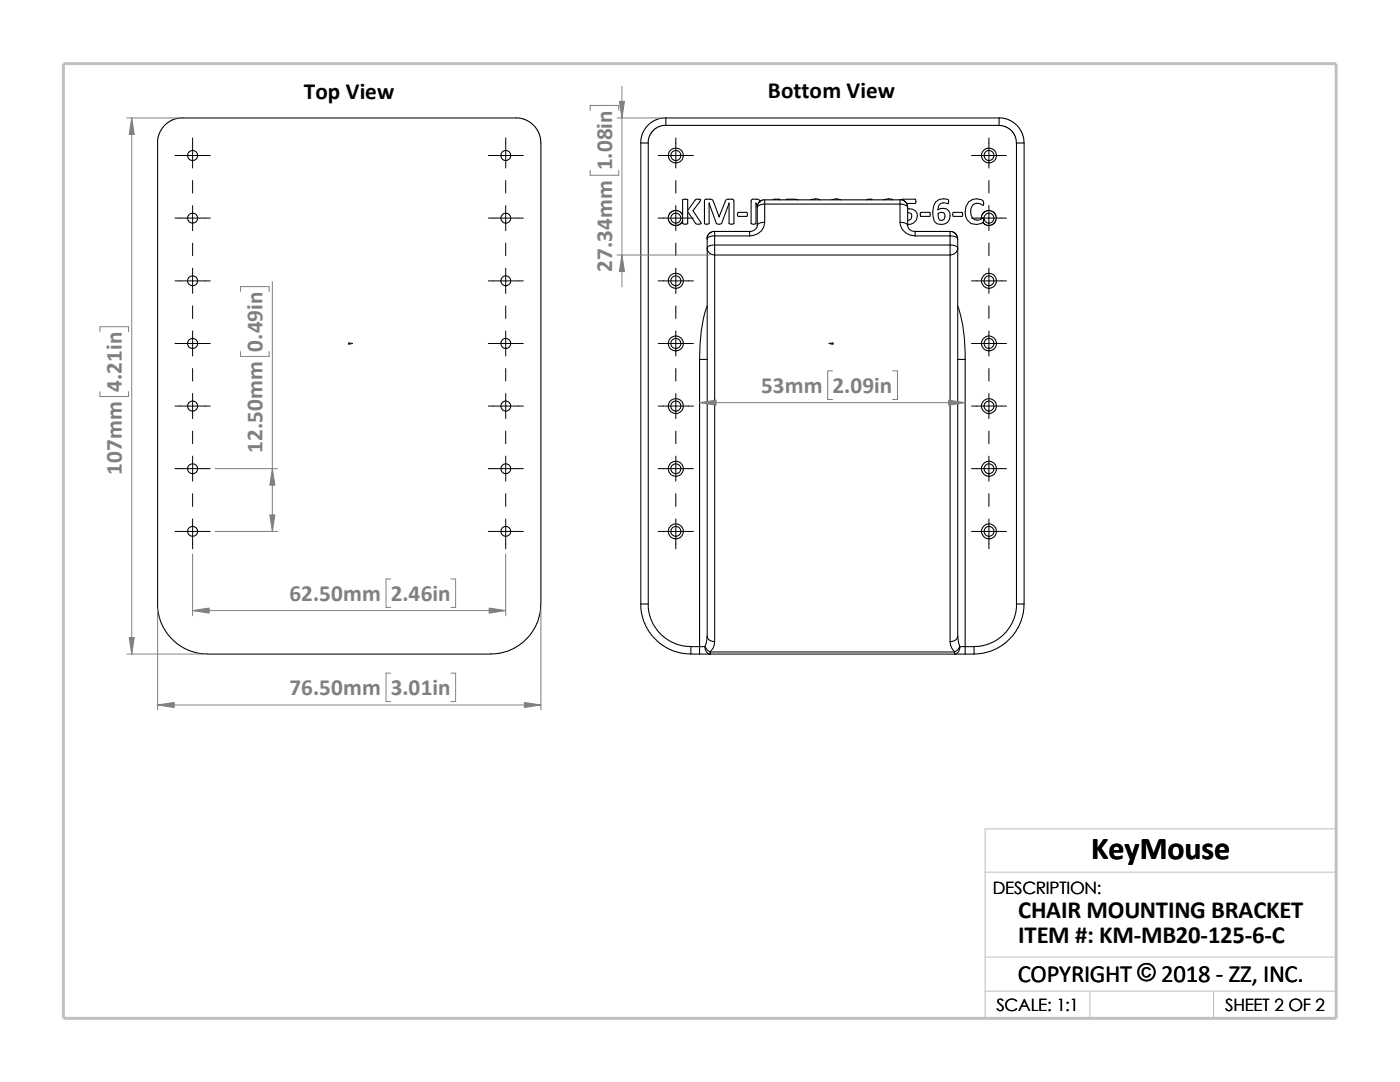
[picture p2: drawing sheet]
<svg xmlns="http://www.w3.org/2000/svg" width="279mm" height="216mm" viewBox="0 0 279 216" stroke-linecap="round" stroke-linejoin="round" font-family="sans-serif">
<path d="M196.6 174h70.1M196.6 197.8h70.1M196.6 191h70.1M217.5 197.8v5.4M242.2 197.8v5.4M26.8 203.2h239.9v-37.8h-70.1v37.8" fill="none" stroke="#c0c0c0" stroke-width=".2"/>
<path d="M12.7 12.7h254v190.5h-254z" fill="none" stroke="#c0c0c0" stroke-width=".59"/>
<g fill="none" stroke="#000" stroke-width=".21">
<path d="M31.5 28.5l.2-1.6 .9-1.7 1.5-1.1 1.7-.6h67.7l1.8 .6 1.4 1.1 1 1.7 .2 1.6v92M31.5 28.5v92.9l.4 2.3 .7 1.5 .9 1.5 1.4 1.4 1.8 1.2 1.6 .7 1.5 .4 1.6 .1M127.9 28.5v92M127.9 28.5h1.5M129.4 28.5v92M132.9 23.5l-.9 .1-1.1 .3-1.1 .7-.7 .6-1 1.7-.2 1.6M132.9 23.5h66.5M132.9 25h-.6l-.9 .3-1.1 .8-.8 1.3-.1 1.1M132.9 23.5v1.5M152.6 39.9l-.7 .1-.4 .3-.3 .6-.1 .5M152.6 39.9v.8M152.6 39.9h27v.8"/>
<path d="M154.3 39.9l.2-.1h1.1l.1 .1M156.9 39.9l.1-.1 2.3 .1M161.8 39.9a2.14 2.14 0 0 1 1.8 0M166 39.9a2.06 2.06 0 0 1 1.8 0M173 39.9l.2-.1h.8v.1M176.3 39.9a2.14 2.14 0 0 1 1.9 0M179.6 39.8l.6 .1 .4 .3 .4 .5 .1 .7M180 39.9l.1-.1h2.5a.61 .61 0 0 1 0 .8h-1.7M199.4 23.5v1.5h-66.5M199.4 23.5l.9 .1 1 .3 .8 .4 .9 .8 1 1.5 .3 1v.9M199.4 25.1l1.3 .2 1.1 .7 .7 1 .4 1.5M202.9 28.5v92"/>
<path d="M202.9 28.5h1.5v92M136.2 42.9l-.1-.3-.7-.5-.9-.1-.9 .6-.2 .5v.6l.3 .8 .4 .3 .6 .2 1-.3 .5-.5M136.2 42.9v1.3M136.2 42.9l.1-3.1h.9v2.2l1.7-2.2h.9l-.1 .5-1.4 1.7 1.6 2.6-.5 .1h-.5l-1.7-2.5v2.4a.85 .85 0 0 1-1 0v-.4M141.1 49.5a1.45 1.45 0 0 0 1.5 1.4M141.1 49.5v77.5M141.5 40.6v4a.76 .76 0 0 1-.9 0v-4.6l.2-.2 1.4 .1 1.3 3.4M141.5 40.6l1.5 4a.91 .91 0 0 0 1 0l1.5-4M141.5 40.6h.1M142.6 46.2l-.6 .1-.5 .4-.3 .4-.1 .6M142.6 48.9a1.29 1.29 0 0 0-1.5 .6M142.6 48.9v2"/>
<path d="M142.6 47.1a1.29 1.29 0 0 0-1.5 .6v1.8M142.6 50.9v77.1M142.6 46.2v.9M142.6 46.2h7M142.6 50.9h47M142.6 48.9h47M142.6 47.1v1.8M142.6 47.1h7M143.5 43.3h.1M145.5 40.6v4a.8 .8 0 0 0 1 0v-4.5l-.3-.3h-.8a.57 .57 0 0 0-.7 .5l-1.2 3M145.5 40.6h.1M147.2 42.5l1.8-.1a.56 .56 0 0 1 0 .8h-1.7l-.1-.2z"/>
<path d="M149.6 46.2v.9M150.9 40.6h.1M150.9 40.6l.2 .7M151.1 45a1.46 1.46 0 0 1-1.5 1.2M151.1 41.4v3.6M151.7 40.3l-.2-.4-.2-.1h-1.1l-.3 .2v4.6l.5 .1 .5-.1v-4M152.6 44.4a1.29 1.29 0 0 0-1.5 .6M152.6 40.7a1.45 1.45 0 0 0-1.5 .7M152.6 44.4a2.8 2.8 0 0 1-3 2.7M152.6 40.7v3.7M152.6 40.7h27M179.6 44.4a1.41 1.41 0 0 1 1.5 .6"/>
<path d="M179.6 40.7a1.6 1.6 0 0 1 1.5 .7M179.6 44.4a2.84 2.84 0 0 0 3 2.7M179.6 40.7v3.7M181.1 45a1.33 1.33 0 0 0 1.5 1.2M181.1 41.7a1.58 1.58 0 0 1 2 1.2 1.58 1.58 0 0 1-1.4 1.8l-.6 .1M181.1 42.4a.78 .78 0 0 1 .8 .8 .78 .78 0 0 1-.8 .8M181.1 41.4v3.6M182.6 46.2v.9M182.6 46.2h7M182.6 47.1h7M183.7 42.5l1.8-.1a.56 .56 0 0 1 0 .8h-1.7zM186.7 40.3a2.28 2.28 0 0 1 2.6-.4v.6l-.1 .1a1.46 1.46 0 0 0-1.8 .4l-.2 .9a1.54 1.54 0 0 1 1.9 0 1.54 1.54 0 0 1 .4 1.9 1.81 1.81 0 0 1-3.1 .3 4.3 4.3 0 0 1 .3-3.8z"/>
<path d="M187.2 42.6a.82 .82 0 0 1 1.4 .2l-.1 .9a.66 .66 0 0 1-1.1 0zM189.6 48.9v2M189.6 50.9v77.1M189.6 46.2v.9M189.6 47.1v1.8M189.6 46.2l.6 .1 .4 .3 .4 .5 .1 .6M189.6 48.9a1.41 1.41 0 0 1 1.5 .6M189.6 47.1a1.41 1.41 0 0 1 1.5 .6M190.2 42.5l1.7-.1a.56 .56 0 0 1 0 .8h-1.7zM191.1 47.7v1.8M191.1 49.5a1.53 1.53 0 0 1-1.5 1.4M191.1 49.5v77.5"/>
<path d="M193.3 40.3a2.08 2.08 0 0 1 3 0l-.1 .7a1.47 1.47 0 0 0-1.7-.3 1.47 1.47 0 0 0-.8 1.5 1.45 1.45 0 0 0 .8 1.6 1.45 1.45 0 0 0 1.7-.3l.1 .1a.8 .8 0 0 1-.5 1 2.21 2.21 0 0 1-3.2-2.3l.2-1.1zM195.9 43.6l.1-.9 .6-.5 .4-.2 1 .1 .7 .8 .1 1-.2 .4-.5 .5-.7 .2h-.4l-.4-.2-.5-.4M139.6 71.7v57.3M139.6 71.7h1.5M141.1 61.1a29.5 29.5 0 0 0-1.5 10.6M191.1 71.7h1.5M191.1 61.1a28.6 28.6 0 0 1 1.5 10.6M192.6 71.7v57.3M107.9 120.5l-.1 1.6-.4 1.6-.6 1.5-1 1.5-1.7 1.7-1.4 .9-1.6 .7-1.6 .4-1.5 .1h-56.6M127.9 120.5h1.5M127.9 120.5l.1 1.8 .6 2 .9 1.8 1.1 1.2 1.7 1.5 1.7 1 2 .5 1.9 .2M129.4 120.5l.1 1.5 .4 1.5 .7 1.5 1.2 1.5 1.6 1.3 1.5 .7 1.5 .4 1.5 .1"/>
<path d="M137.9 130.5h1.7M139.6 129h-1.7v1.5M139.6 129h1.1M139.6 130.5h2.1M139.6 129v1.5M140.7 129l.6 .8 .4 .3M140.7 129a1.37 1.37 0 0 0 1 1.5M141.1 127a1.28 1.28 0 0 0 1.5 1M141.1 127l-.1 1.3-.3 .7M141.7 130.5h48.8M141.7 130.1h48.8M141.7 130.1v.4"/>
<path d="M142.6 128l-.3 1.3-.6 .8M189.6 128l.3 1.3 .6 .8M190.5 130.1v.4M190.5 130.5h2.1M191.1 127l.5 2M191.1 127a1.36 1.36 0 0 1-1.5 1M191.6 129l-.5 .7-.6 .4M191.6 129h1M191.6 129a1.28 1.28 0 0 1-1.1 1.5M192.6 129h1.8M192.6 129v1.5M194.4 129v1.5h-1.8"/>
<path d="M202.9 120.5l-.1 1.5-.4 1.5-.8 1.5-1.2 1.5-1.6 1.3-1.4 .7-1.6 .4-1.4 .1M202.9 120.5h1.5M204.4 120.5l-.2 1.8-.6 2-1.3 2.4-1.4 1.4-1.8 1.2-1.6 .7-1.5 .4-1.6 .1"/>
<circle cx="38.4" cy="31" r="1.01"/>
<circle cx="101" cy="31" r="1"/>
<circle cx="134.9" cy="31" r="1.01"/>
<circle cx="134.9" cy="31" r="1.51"/>
<circle cx="197.4" cy="31" r="1"/>
<circle cx="197.4" cy="31" r="1.49"/>
<circle cx="38.4" cy="43.5" r="1"/>
<circle cx="38.4" cy="56" r="1"/>
<circle cx="100.9" cy="43.5" r=".99"/>
<circle cx="101" cy="56" r=".99"/>
<circle cx="134.9" cy="56" r="1"/>
<circle cx="134.9" cy="56" r="1.51"/>
<circle cx="134.9" cy="43.5" r="1"/>
<circle cx="197.4" cy="56" r=".99"/>
<circle cx="197.4" cy="56" r="1.49"/>
<circle cx="197.4" cy="43.5" r=".99"/>
<circle cx="38.4" cy="68.5" r="1"/>
<circle cx="101" cy="68.5" r=".99"/>
<circle cx="134.9" cy="68.5" r="1"/>
<circle cx="134.9" cy="68.5" r="1.51"/>
<circle cx="197.4" cy="68.5" r=".99"/>
<circle cx="197.4" cy="68.5" r="1.49"/>
<circle cx="38.4" cy="93.5" r="1"/>
<circle cx="38.4" cy="81" r="1.01"/>
<circle cx="100.9" cy="93.5" r=".99"/>
<circle cx="101" cy="81" r="1"/>
<circle cx="134.9" cy="81" r="1.01"/>
<circle cx="134.9" cy="93.5" r="1.51"/>
<circle cx="134.9" cy="81" r="1.52"/>
<circle cx="134.9" cy="93.5" r="1"/>
<circle cx="197.4" cy="81" r="1"/>
<circle cx="197.4" cy="93.5" r="1.49"/>
<circle cx="197.4" cy="81" r="1.51"/>
<circle cx="197.4" cy="93.5" r=".99"/>
<circle cx="38.4" cy="106" r="1"/>
<circle cx="101" cy="106" r=".99"/>
<circle cx="134.9" cy="106" r="1"/>
<circle cx="134.9" cy="106" r="1.51"/>
<circle cx="197.4" cy="106" r=".99"/>
<circle cx="197.4" cy="106" r="1.49"/>
</g>
<g fill="#00f" stroke="#00f" stroke-width=".2">
<path d="M70 68.5h.4l-.4 .1z"/>
<path d="M165.4 68.5h.4v.1z"/>
</g>
<path d="M69.6 68.5h.8M69.6 68.4l.2 .3M69.7 68.5h.1M69.7 68.4v.3M69.8 68.4l-.3 .3M165.4 68.5h.9M166 68.4l.3 .3M166.1 68.5h.1M166.1 68.4v.3M166.2 68.4l-.3 .3" fill="none" stroke="#00f" stroke-width=".2"/>
<g fill="none" stroke="#000" stroke-width=".2">
<path d="M34.9 31h7.1M38.4 27.5v6M38.4 36v2.5M97.5 31h6.9M100.9 27.5v6M100.9 36v2.5M131.4 31h7M134.9 27.5v6M134.9 36v2.5M193.9 31h7M197.4 27.5v6M197.4 36v2.5"/>
<path d="M34.9 56h7.1M34.9 43.5h7.1M38.4 41v5M38.4 48.5v2.5M38.4 53.5v5M97.5 56h6.9M97.5 43.5h6.9M100.9 41v5M100.9 48.5v2.5M100.9 53.5v5M131.4 56h7M131.4 43.5h7"/>
<path d="M134.9 41v5M134.9 48.5v2.5M134.9 53.5v5M193.9 56h7M193.9 43.5h7M197.4 41v5M197.4 48.5v2.5M197.4 53.5v5M34.9 68.5h7.1M38.4 61v2.5M38.4 66v5M38.4 73.5v2.5"/>
<path d="M38.4 78.5v5M97.5 68.5h6.9M100.9 61v2.5M100.9 66v5M100.9 73.5v2.5M100.9 78.5v5M131.4 68.5h7M134.9 61v2.5M134.9 66v5M134.9 73.5v2.5M134.9 78.5v5M193.9 68.5h7"/>
<path d="M197.4 61v2.5M197.4 66v5M197.4 73.5v2.5M197.4 78.5v5M34.9 93.5h7.1M34.9 81h7.1M38.4 86v2.5M38.4 91v5M38.4 98.5v2.5M97.5 93.5h6.9M97.5 81h6.9M100.9 86v2.5"/>
<path d="M100.9 91v5M100.9 98.5v2.5M131.4 93.5h7M131.4 81h7M134.9 86v2.5M134.9 91v5M134.9 98.5v2.5M193.9 93.5h7M193.9 81h7M197.4 86v2.5M197.4 91v5M197.4 98.5v2.5"/>
<path d="M34.9 106h7.1M38.4 103.5v6M97.5 106h6.9M100.9 103.5v6M131.4 106h7M134.9 103.5v6M193.9 106h7M197.4 103.5v6"/>
</g>
<g fill="none" stroke="#808080" stroke-width=".2">
<path d="M124.1 17.2v40M25.3 23.5h10.1M26.3 23.5v107M117.8 22v-1h5.7v1M117.8 34v1h5.7v-1M123.1 23.5h8.8M48 58.2v-1h5.7v1M54.4 56.2v49.8M123.1 50.9h18.5M19.9 66.2v-1h5.8v1M19.9 78.1v1h5.8v-1M48 70.1v1h5.7v-1"/>
<path d="M166.2 74h-1v5.7h1M178.1 74h1v5.7h-1M42.9 93.5h12.5M139.6 80.3h53M38.4 110.5v12.4M42.9 106h12.5M78 115.5h-1v5.7h1M90 115.5h.9v5.7h-.9M100.9 110.5v12.4M25.3 130.5h15.1M31.5 121.5v20.1M38.4 121.8h62.5"/>
<path d="M78 134.3h-1v5.7h1M90 134.3h.9v5.7h-.9M107.9 121.5v20.1M31.5 140.7h76.4"/>
</g>
<g fill="#808080" stroke="#808080" stroke-width=".2">
<path d="M38.4 121.8l3.3-.5v1z"/>
<path d="M97.6 121.3l3.3 .5-3.3 .5z"/>
<path d="M25.8 127.2h1l-.5 3.3z"/>
<path d="M26.3 23.5l.5 3.3h-1z"/>
<path d="M104.6 140.2l3.3 .5-3.3 .5z"/>
<path d="M31.5 140.7l3.3-.5v1z"/>
<path d="M54.4 93.5l.5 3.3h-1.1z"/>
<path d="M53.8 102.7h1.1l-.5 3.3z"/>
<path d="M139.6 80.3l3.3-.5v1.1z"/>
<path d="M189.3 79.8l3.3 .5-3.3 .6z"/>
<path d="M124.1 50.9l.5 3.3h-1z"/>
<path d="M123.6 20.2h1l-.5 3.3z"/>
</g>
<text font-size="6.4" x="217.8" y="171.4">KeyMouse</text>
<g font-size="4.9">
<text x="203.2" y="183.2">CHAIR MOUNTING BRACKET</text>
<text x="203.2" y="188.1">ITEM #: KM-MB20-125-6-C</text>
<text x="203.1" y="195.9">COPYRIGHT © 2018 - ZZ, INC.</text>
<text x="203.1" y="195.9">COPYRIGHT ©</text>
</g>
<g font-size="4.6">
<text x="60.6" y="19.7">Top View</text>
<text x="153.2" y="19.6">Bottom View</text>
</g>
<g font-size="4.6" fill="#808080">
<text x="122.2" y="34" transform="rotate(-90 122.2 34)">1.08in</text>
<text x="122.2" y="54.2" transform="rotate(-90 122.2 54.2)">27.34mm</text>
<text x="52.4" y="70.1" transform="rotate(-90 52.4 70.1)">0.49in</text>
<text x="24.3" y="78.1" transform="rotate(-90 24.3 78.1)">4.21in</text>
<text x="151.9" y="78.5">53mm</text>
<text x="166.2" y="78.5">2.09in</text>
<text x="24.3" y="94.8" transform="rotate(-90 24.3 94.8)">107mm</text>
<text x="52.4" y="90.4" transform="rotate(-90 52.4 90.4)">12.50mm</text>
<text x="57.7" y="120">62.50mm</text>
<text x="78" y="120">2.46in</text>
<text x="57.7" y="138.8">76.50mm</text>
<text x="78" y="138.8">3.01in</text>
</g>
<g font-size="3.4">
<text x="198.2" y="178.5">DESCRIPTION:</text>
<text x="198.8" y="201.7">SCALE: 1:1</text>
<text x="244.5" y="201.7">SHEET 2 OF 2</text>
</g>
</svg>
